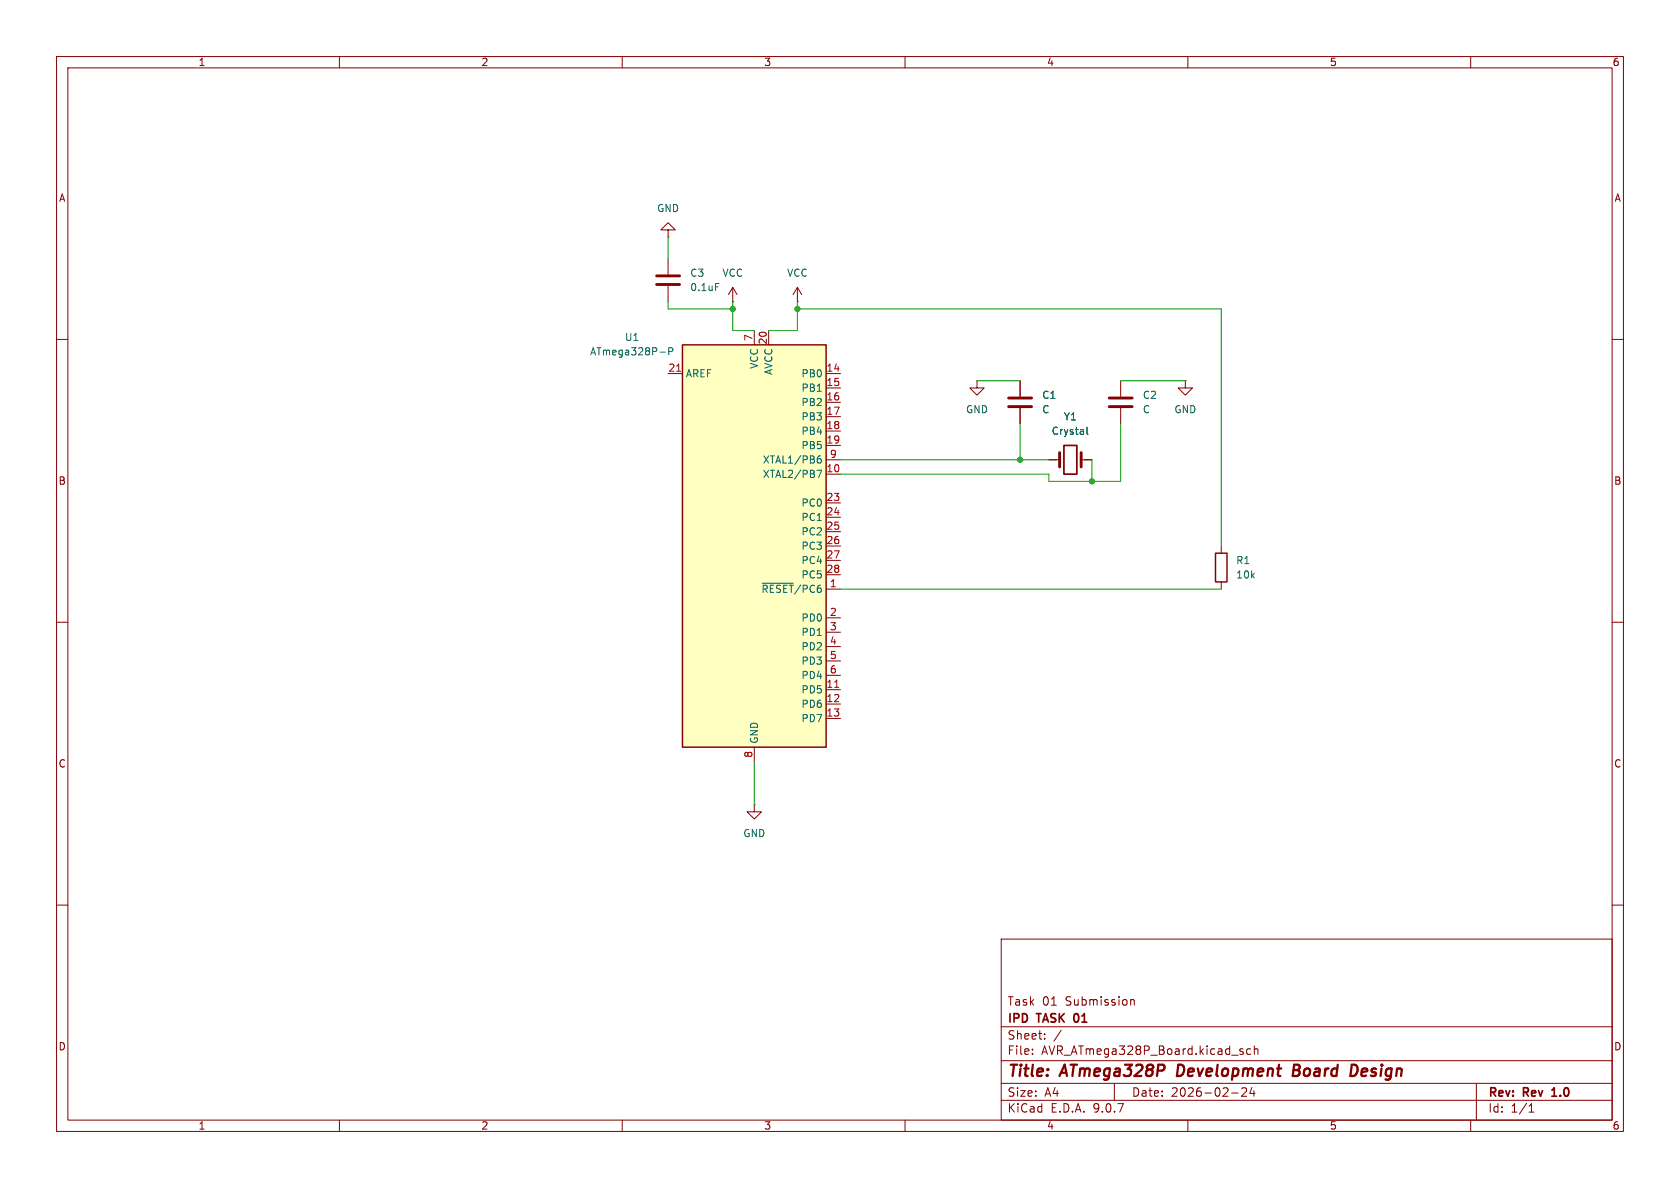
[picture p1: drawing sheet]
<svg xmlns="http://www.w3.org/2000/svg" width="297mm" height="210mm" viewBox="0 0 297 210" stroke-linecap="round" stroke-linejoin="round" font-family="sans-serif">
<g fill="none" stroke="#840000" stroke-width=".18">
<path d="M10 10h277v190h-277zM12 12h273v186h-273zM60 10v2M110 10v2M160 10v2M210 10v2M260 10v2M118.1 40.6h-1.3l1.3-1.2 1.3 1.2h-1.3v1.3M118.1 41.9h.1M118.1 45.7v2.8M118.1 50.5v2.8M129.5 53.3h.1"/>
<path d="M129.5 50.8l-.7 1.3M129.5 50.8l.8 1.3M129.5 50.8v2.5M10 60h2M172.7 67.3v1.3h1.3l-1.3 1.3-1.3-1.3h1.3M172.7 67.3h.1M180.3 67.3v2.8M180.3 72.1v2.8M285 60h2M215.9 96.5v1.3M10 110h2M215.9 102.9v1.2"/>
<path d="M285 110h2M133.3 142.2v1.3h1.3l-1.3 1.3-1.2-1.3h1.2M133.3 142.2h.1M10 160h2M177 166h108v32h-108zM199.9 176.7v1M199.9 176.8l.2-.1 .4 .1v.9M285 160h2M60 198v2M110 198v2M160 198v2M177 194.5h108"/>
<path d="M177 191.5h108M177 187.5h108M177 181.5h108M182.5 186.3v.1M182.5 185.5v.1M184.7 183.6v.1M184.7 182.8v.1M187.6 182.1l-1.3 2M197 191.5v3M210 198v2M217.7 193.2h1.2M219.4 185.9l.3 .1 .1 .2-.2 .2h-.3"/>
<path d="M219.4 185.4l.3 .1M220.3 192.4v.5l-.8 .9h.9M221.1 185.5l-.4-.1-.3 .3v.4l.1 .2h.6M221.3 192.2l-.3 1.1h.9M221.7 192.8v1M221.7 185.5l.3-.1 .3 .1 .1 .9M221.7 184.9v1.5M260 198v2M261 191.5v6.5M270.3 196.6h.9M270.3 195.5l.4-.4v1.5"/>
</g>
<path d="M274.3 193.8h.9M274.5 192.6l-.2 .1" fill="none" stroke="#840000" stroke-width=".3"/>
<path d="M208.3 188.2l-.2 2h.4M228.7 189.2h.6M229.3 189.2l.3 .1M229.5 188.2h-.7l-.3 2 1-.1M229.5 189.1l-.2 .1M239.5 188.2a1.08 1.08 0 0 1 .5 1.1 1.08 1.08 0 0 1-.8 .9" fill="none" stroke="#840000" stroke-width=".4"/>
<path d="M214.9 97.8h2v5.1h-2z" fill="none" stroke="#840000" stroke-width=".25"/>
<path d="M116.1 48.8h4M116.1 50.3h4M178.3 70.4h4.1M178.3 71.9h4.1" fill="none" stroke="#840000" stroke-width=".51"/>
<path d="M126.5 50.1h.6" fill="none" stroke="#006464" stroke-width=".18"/>
<path d="M120.6 61h25.4v71.1h-25.4z" fill="#ffffc2"/>
<path d="M120.6 61h25.4v71.1h-25.4z" fill="none" stroke="#840000" stroke-width=".25"/>
<g fill="none" stroke="#840000" stroke-width=".18">
<path d="M133.3 58.4v2.6M135.9 58.4v2.6M141 53.3h.1M141 50.8l-.8 1.3M141 50.8l.7 1.3M141 50.8v2.5M118.1 66h2.5M146 66h2.6M146 68.6h2.6M146 71.1h2.6M146 73.7h2.6M146 76.2h2.6"/>
<path d="M146 78.7h2.6M180.3 67.3v2.8M180.3 72.1v2.8M198.1 67.3v2.8M198.1 72.1v2.8M209.5 67.3v1.3h1.3l-1.3 1.3-1.2-1.3h1.2M209.5 67.3h.1M146 81.3h2.6M146 83.8h2.6M146 88.9h2.6M146 91.4h2.6M146 94h2.6"/>
<path d="M146 96.5h2.6M146 99.1h2.6M185.4 81.3h1.9M191.1 81.3h1.9M146 101.6h2.6M146 104.1h2.6M146 109.2h2.6M146 111.8h2.6M146 114.3h2.6M146 116.8h2.6M146 119.4h2.6M133.3 132.1v2.5"/>
<path d="M146 121.9h2.6M146 124.5h2.6M146 127h2.6"/>
</g>
<path d="M119.6 65.6h.7M147.6 121.5h.7" fill="none" stroke="#a90000" stroke-width=".18"/>
<path d="M116.7 62.3h.9M118.2 62.1h.6l.2-.2-.1-.3-.7-.1v1.2M192.2 75.5v1.1l.1 .2M144.4 83.1h.9l-.6 1.3M144.5 81.2l.5-.1 .2 .2-.1 .5-.4 .1-.2-.2M145.1 80.6l-.4 .1-.2 .2M134.7 103.1h5.5" fill="none" stroke="#006464" stroke-width=".18"/>
<path d="M196.1 70.4h4.1M196.1 71.9h4.1M187.3 80v2.6M191.1 80v2.6" fill="none" stroke="#840000" stroke-width=".51"/>
<path d="M188.1 78.7h2.3v5.1h-2.3z" fill="none" stroke="#840000" stroke-width=".3"/>
<g fill="none" stroke="#009600" stroke-width=".18">
<path d="M118.1 53.3v1.3h11.4M118.1 41.9v3.8M129.5 53.3v5.1h3.8M141 54.6h74.9v41.9M141 53.3v5.1h-5.1M172.7 67.3h7.6M180.3 74.9v6.4M198.1 74.9v10.2h-12.7v-1.3h-36.8M198.1 67.3h11.4M148.6 81.3h36.8M193 81.3v3.8M148.6 104.1h67.3"/>
<path d="M133.3 134.6v7.6"/>
</g>
<g fill="#009600" stroke="#009600" stroke-width=".18">
<circle cx="193" cy="85.1" r=".46"/>
<circle cx="180.3" cy="81.3" r=".46"/>
<circle cx="141" cy="54.6" r=".46"/>
<circle cx="129.5" cy="54.6" r=".46"/>
</g>
<g font-size="2.8" fill="#840000">
<text x="178" y="190.9">Title:</text>
<text x="187.7" y="190.9">ATmega328P</text>
<text x="208.9" y="190.9">Development</text>
<text x="230.2" y="190.9">Board</text>
<text x="241.2" y="190.9">Design</text>
</g>
<g font-size="2.1" fill="#840000">
<text x="178" y="178">Task</text>
<text x="184.2" y="178">01</text>
<text x="188.4" y="178">Submission</text>
<text x="178" y="184">Sheet:</text>
<text x="178" y="181.2">IPD</text>
<text x="183.5" y="181.2">TASK 01</text>
<text x="178" y="186.7">File:</text>
<text x="184.1" y="186.7">AVR_ATmega328P_Board.kicad_sch</text>
<text x="178" y="196.9">KiCad</text>
<text x="178" y="194.1">Size:</text>
<text x="184.7" y="194.1">A4</text>
<text x="185.7" y="196.9">E.D.A.</text>
<text x="193.3" y="196.9">9.0.7</text>
<text x="200" y="194.1">Date:</text>
<text x="207" y="194.1">2026-02-24</text>
<text x="263" y="194.3">Rev:</text>
<text x="263" y="196.9">Id:</text>
<text x="267.1" y="196.9">1/1</text>
<text x="269.4" y="194.3">Rev</text>
<text x="275.1" y="194.3">1.0</text>
</g>
<g font-size="1.8" fill="#840000">
<text x="35" y="11.9">1</text>
<text x="85" y="11.9">2</text>
<text x="135" y="11.9">3</text>
<text x="185" y="11.9">4</text>
<text x="235" y="11.9">5</text>
<text x="285" y="11.9">6</text>
<text x="10.3" y="35.9">A</text>
<text x="285.3" y="35.9">A</text>
<text x="10.3" y="85.9">B</text>
<text x="285.3" y="85.9">B</text>
<text x="10.3" y="135.9">C</text>
<text x="285.3" y="135.9">C</text>
<text x="10.3" y="185.9">D</text>
<text x="285.3" y="185.9">D</text>
<text x="35" y="199.9">1</text>
<text x="85" y="199.9">2</text>
<text x="135" y="199.9">3</text>
<text x="185" y="199.9">4</text>
<text x="235" y="199.9">5</text>
<text x="285" y="199.9">6</text>
</g>
<g font-size="1.8" fill="#006464">
<text x="116.1" y="37.7">GND</text>
<text x="121.9" y="49.1">C3</text>
<text x="121.9" y="51.7">0.1uF</text>
<text x="127.6" y="49.1">VCC</text>
<text x="139.1" y="49.1">VCC</text>
<text x="104.2" y="63">ATmega328P-P</text>
<text x="110.4" y="60.5">U1</text>
<text x="134.2" y="65.3" transform="rotate(-90 134.2 65.3)">VCC</text>
<text x="121.2" y="66.9">AREF</text>
<text x="136.8" y="66.4" transform="rotate(-90 136.8 66.4)">AVCC</text>
<text x="141.6" y="66.9">PB0</text>
<text x="141.6" y="69.4">PB1</text>
<text x="141.6" y="72">PB2</text>
<text x="184.2" y="70.7">C1</text>
<text x="201.9" y="70.7">C2</text>
<text x="141.6" y="74.5">PB3</text>
<text x="141.6" y="77.1">PB4</text>
<text x="170.7" y="73.3">GND</text>
<text x="184.2" y="73.3">C</text>
<text x="185.8" y="77.1">Crystal</text>
<text x="188" y="74.5">Y1</text>
<text x="201.9" y="73.3">C</text>
<text x="207.5" y="73.3">GND</text>
<text x="134.8" y="82.1">XTAL1/PB6</text>
<text x="141.6" y="79.6">PB5</text>
<text x="134.8" y="84.7">XTAL2/PB7</text>
<text x="141.6" y="89.8">PC0</text>
<text x="141.6" y="92.3">PC1</text>
<text x="141.6" y="94.8">PC2</text>
<text x="141.6" y="97.4">PC3</text>
<text x="141.6" y="99.9">PC4</text>
<text x="218.4" y="99.9">R1</text>
<text x="134.5" y="105">~{RESET}/PC6</text>
<text x="141.6" y="102.5">PC5</text>
<text x="218.4" y="102.5">10k</text>
<text x="141.6" y="110.1">PD0</text>
<text x="141.6" y="112.6">PD1</text>
<text x="141.6" y="115.2">PD2</text>
<text x="141.6" y="117.7">PD3</text>
<text x="141.6" y="120.2">PD4</text>
<text x="141.6" y="122.8">PD5</text>
<text x="141.6" y="125.3">PD6</text>
<text x="134.2" y="131.6" transform="rotate(-90 134.2 131.6)">GND</text>
<text x="141.6" y="127.9">PD7</text>
<text x="131.3" y="148.2">GND</text>
</g>
<g font-size="1.8" fill="#a90000">
<text x="118.1" y="65.8">21</text>
<text x="133.1" y="60.4" transform="rotate(-90 133.1 60.4)">7</text>
<text x="135.6" y="61" transform="rotate(-90 135.6 61)">20</text>
<text x="146" y="65.8">14</text>
<text x="146" y="68.3">15</text>
<text x="146" y="70.9">16</text>
<text x="146" y="73.4">17</text>
<text x="146" y="75.9">18</text>
<text x="146" y="78.5">19</text>
<text x="146" y="83.6">10</text>
<text x="146.6" y="81">9</text>
<text x="146" y="88.6">23</text>
<text x="146" y="91.2">24</text>
<text x="146" y="93.7">25</text>
<text x="146" y="96.3">26</text>
<text x="146" y="98.8">27</text>
<text x="146" y="101.3">28</text>
<text x="146.6" y="103.9">1</text>
<text x="146.6" y="109">2</text>
<text x="146.6" y="111.5">3</text>
<text x="146.6" y="114">4</text>
<text x="146.6" y="116.6">5</text>
<text x="146.6" y="119.1">6</text>
<text x="146" y="121.7">11</text>
<text x="146" y="124.2">12</text>
<text x="146" y="126.7">13</text>
<text x="133.1" y="134.1" transform="rotate(-90 133.1 134.1)">8</text>
</g>
</svg>
